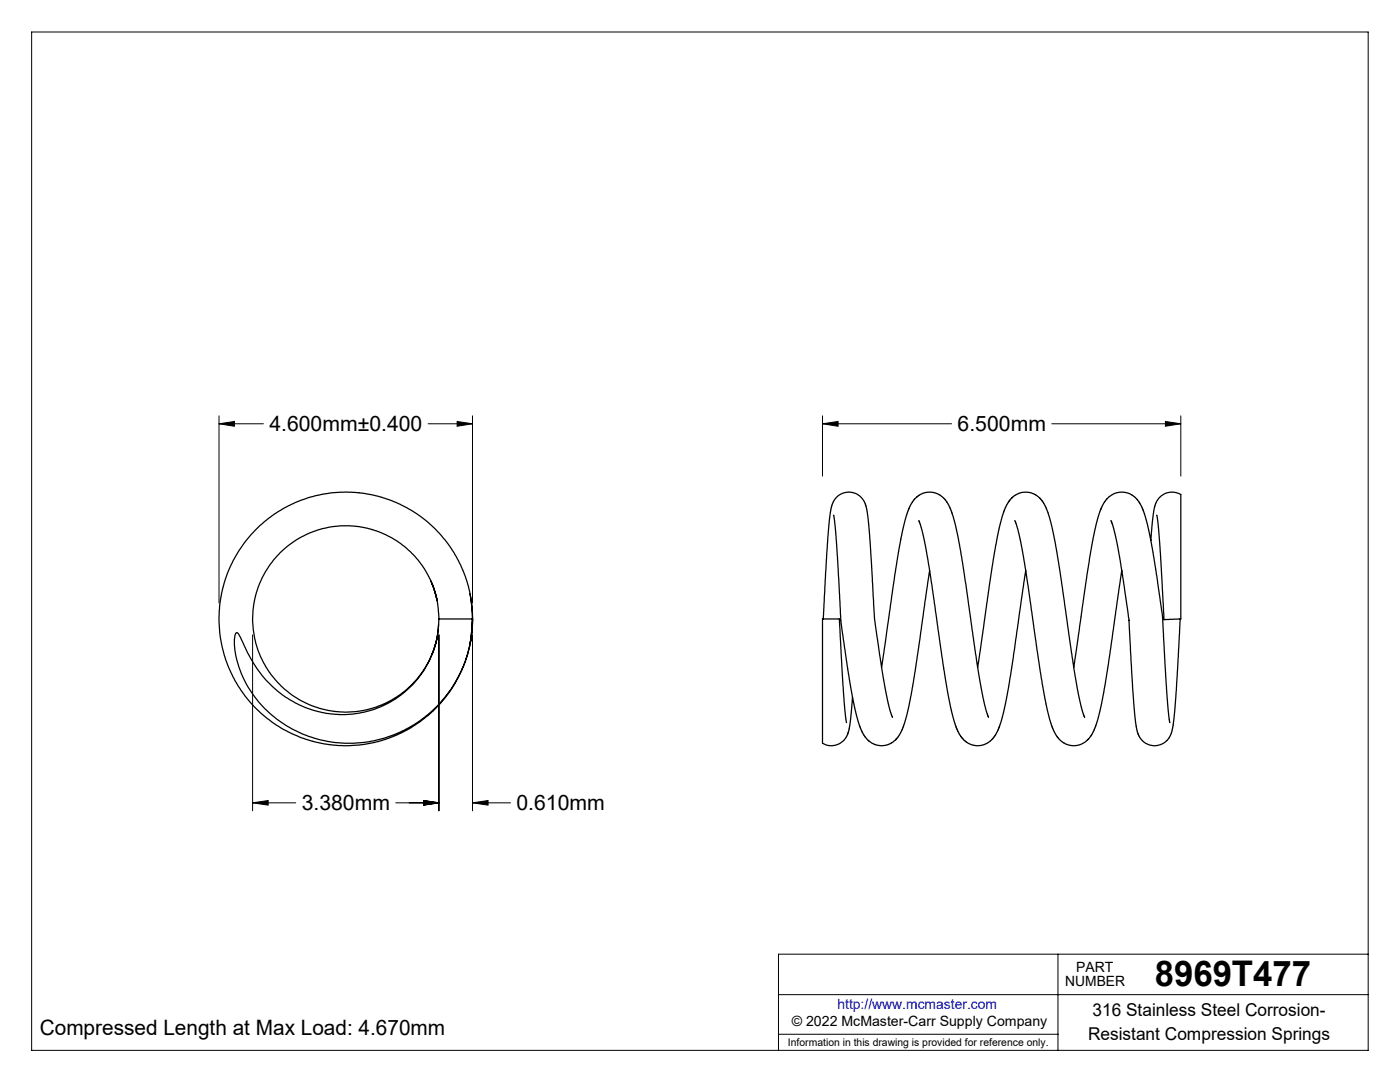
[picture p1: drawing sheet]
<svg xmlns="http://www.w3.org/2000/svg" width="279mm" height="216mm" viewBox="0 0 279 216" stroke-linecap="round" stroke-linejoin="round" font-family="sans-serif">
<g fill="none" stroke="#000" stroke-width=".2">
<path d="M6.3 6.4h266.7v203.2h-266.7zM43.7 84.6l3.1-.5v1zM43.7 83v37.3M43.7 84.6h8.9M85.4 84.6h8.9M91.2 84.1l3.1 .5-3.1 .5zM94.3 83v37.3M164.1 84.6l3.2-.5v1zM164.1 84.6h25.8M164.1 83v12M209.9 84.6h25.8M232.6 84.1l3.1 .5-3.1 .5z"/>
<path d="M235.7 83v12M50.4 126.7v35.1M87.6 126.7v35.1M94.3 126.7v35.1M84.5 159.7l3.1 .5-3.1 .5zM50.4 160.2l3.1-.5v1zM50.4 160.2h8.6M79 160.2h8.6M94.3 160.2l3.1-.5v1zM94.3 160.2h7.6M155.4 198.5h117.6M211.1 190.4v19.2"/>
<path d="M273 190.4h-117.6v19.2M155.4 206.4h55.7"/>
</g>
<path d="M43.7 84.6l3.1-.5v1zM91.2 84.1l3.1 .5-3.1 .5zM84.5 159.7l3.1 .5-3.1 .5zM94.3 160.2l3.1-.5v1zM50.4 160.2l3.1-.5v1zM84.5 159.7l3.1 .5-3.1 .5zM164.1 84.6l3.2-.5v1zM232.6 84.1l3.1 .5-3.1 .5z" fill="#000"/>
<g fill="none" stroke="#000" stroke-width=".25">
<path d="M86 115.9l.8 2.2 .4 1.7M86.1 116.3l.1 .1M86.3 116.5l.9 3.4M93.8 118.5l.4 2.8 .1 2.2M166.4 102.8l.6 6.2 .8 15.1 2.2 14.2 .9 4.5 1 3 1.2 1.8 .8 .6 .9 .4 1.7 .2 .9-.3 .8-.4 .8-.7 .6-.9 1-2.4 .9-3.9 1-5.3 3-21.1M183.4 103.9l.8 2.6 .9 4.7 3.2 22.3 1.6 8.5 .8 2.7 .7 1.7 1.3 1.6 1.4 .7 .7 .1 1.2-.1 .9-.3 .8-.6 1.1-1.4 1-2.3 .9-3.6 .8-4.4 3.2-22.3M202.5 103.9l.9 2.7 .8 4.2 3.3 22.4 1.6 9 .8 2.8 .8 1.6 1.2 1.4 1.4 .7 1.5 .1 .9-.2 .8-.5 1.4-1.5 1-2.5 .9-3.5 .9-4.6 3.2-22.2M221.7 103.9l.8 2.6 .7 3.5 2.1 13.4 .8 14.7 .5 6.1 .5 2.3 .9 1.2a3.5 3.5 0 0 0 5.8-1.4l.3-1.6 .4-3.7 1-17.5M230.9 102.8l.6 6.6 .8 14.2 3.4-.1v-24.1a.75 .75 0 0 0-.1-.7 .75 .75 0 0 0-.7-.3l-1-.2a3.5 3.5 0 0 0-3.4 2.6l-.3 1.8-.5 5.2M87.2 127.1l-1 3.5M87.6 123.5l-.3-3.1-.5-2.3-.9-2.5-1.7-2.9a18.6 18.6 0 0 0-24.9-5.1l-1.4 1a18.6 18.6 0 0 0 2.2 31.2 18.6 18.6 0 0 0 27.4-15.2M87.6 123.5a19.4 19.4 0 0 1-30.2 15.8 23 23 0 0 1-9-11.2l-.8-1.6-.2-.2h-.3a5.7 5.7 0 0 0-.1 3.9 22.7 22.7 0 0 0 19.9 18 24.7 24.7 0 0 0 27.4-24.7"/>
<path d="M87.6 123.5h6.7M94.3 123.5v1.7l-.5 3.4M94.3 123.5l-.1 2.8-.4 2M94.3 123.4v.1M164.3 123.5l.7-12.6 .5-7.3 .4-2.6 .5-1.1 .6-.7a3.5 3.5 0 0 1 3.6-.7 3.5 3.5 0 0 1 2.3 2.9l.4 2.3 .3 4.1 1 15.9 2.1 13.8 .8 3.9 .6 1.7M170.1 139.1l-.6 6.4-.6 1.5-.6 .8a3.3 3.3 0 0 1-4.2 .4v-24.7h2.8a.4 .4 0 0 1 .6 .3l.8 14.2 .6 6.2M175.9 133.1l3.4-22.9 .8-4.4 .7-2.8 1-2.3 1.2-1.6 .7-.4 .9-.4 .9-.1 .9 .1 1.5 .7 1.1 1.2 .9 1.9 .9 3.1 1.5 8.5 3.2 22.2 .9 4.5 .9 2.7M195.1 133.1l3.3-22.8 1-4.9 .6-2.4 .6-1.7 .6-1.1 1.2-1.3 1.6-.7h.7l1.1 .2 1.4 .7 1 1.2 1 2 .7 2.7 1.6 8.4 3 21.3 1.2 6 .8 2.4M214.3 133.1l3.1-21.6 .8-4.1 1-4.4 .9-2.4 1.2-1.5 1.5-.8 1.1-.1 1.1 .2 .9 .3 .7 .6 1.2 1.7 1 3 1 4.3 2.2 14.6 .8 15.2 .7 6.1"/>
<circle cx="69" cy="123.5" r="25.3"/>
</g>
<text font-size="7.1" x="230.4" y="196.8">8969T477</text>
<g font-size="4.2">
<text x="53.8" y="86">4.600mm±0.400</text>
<text x="191.1" y="86">6.500mm</text>
<text x="60.2" y="161.6">3.380mm</text>
<text x="103.1" y="161.6">0.610mm</text>
<text x="7.9" y="206.5">Compressed Length at Max Load: 4.670mm</text>
</g>
<g font-size="3.5">
<text x="218" y="202.8">316 Stainless Steel Corrosion-</text>
<text x="217.1" y="207.5">Resistant Compression Springs</text>
</g>
<g font-size="2.8">
<text x="212.6" y="196.8">NUMBER</text>
<text x="214.8" y="194">PART</text>
<text x="158" y="204.8">© 2022 McMaster-Carr Supply Company</text>
</g>
<text font-size="2.8" fill="#00f" x="167.1" y="201.4">http://www.mcmaster.com</text>
<text font-size="2.1" x="157.3" y="208.6">Information in this drawing is provided for reference only.</text>
</svg>
